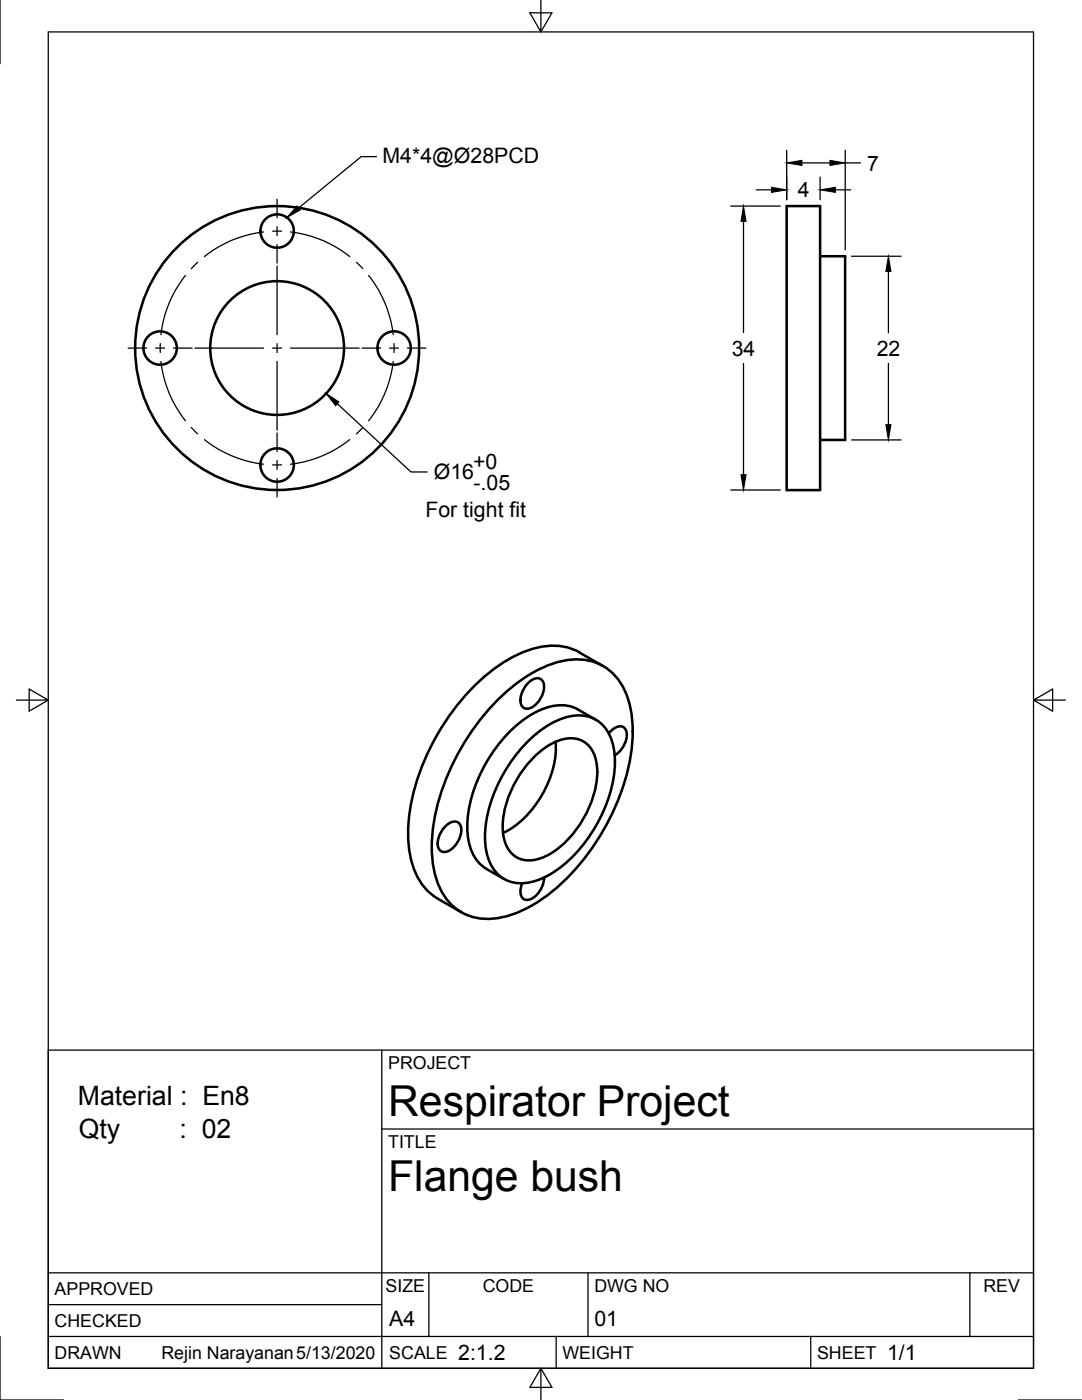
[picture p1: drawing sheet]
<svg xmlns="http://www.w3.org/2000/svg" width="216mm" height="279mm" viewBox="0 0 216 279" stroke-linecap="round" stroke-linejoin="round" font-family="sans-serif">
<!-- layer: Visible -->
<g fill="none" stroke="#000" stroke-width=".51">
<path d="M157 41.1h6.6v56.7h-6.6zM163.6 51.1h5v36.7h-5M99.9 139.1a26 26 0 0 1 13.3-7.4 10.4 10.4 0 0 1 11.8 6.9 26.1 26.1 0 0 1 .2 15.3 45.8 45.8 0 0 1-17.4 25.7 18.9 18.9 0 0 1-11.7 3.7 10.3 10.3 0 0 1-8.7-6.9 26.1 26.1 0 0 1-.2-15.3 47.4 47.4 0 0 1 12.7-22zM105.2 136.5a2.18 2.18 0 0 1 2.8-.9 2.99 2.99 0 0 1 .1 3.4 3.9 3.9 0 0 1-2.9 2.4 1.4 1.4 0 0 1-1.4-1.6 5.1 5.1 0 0 1 1.4-3.3zM120.3 132.9l-4.7-2.7a12.9 12.9 0 0 0-11.7 .2 37.2 37.2 0 0 0-15.3 14.1 41.6 41.6 0 0 0-7.1 22.8 14.6 14.6 0 0 0 4.7 11.2l5.9 3.6M104.7 148.6a16.7 16.7 0 0 1 10.4-5.8 6.7 6.7 0 0 1 6.9 4.9 19.4 19.4 0 0 1-.9 12.4 28.7 28.7 0 0 1-11.4 14.4 9.7 9.7 0 0 1-8.7 1.2 8 8 0 0 1-4.1-7.1 26.5 26.5 0 0 1 5.6-17.3zM106.6 151.1a11.5 11.5 0 0 1 7.6-3.8 5 5 0 0 1 4.7 4.3 16.8 16.8 0 0 1-2.5 11.8 17.3 17.3 0 0 1-9 8 5.1 5.1 0 0 1-6.8-3.9 16.8 16.8 0 0 1 2.5-11.8 21.8 21.8 0 0 1 3.5-4.6zM110.9 148a20.3 20.3 0 0 1-6.7 15.6l-2.3 1.8-1.5 .8M115.3 141.6l3.6 2M115.4 141.6a8.3 8.3 0 0 0-8 .3 26.6 26.6 0 0 0-12 13.6 21 21 0 0 0-1.6 13.4 7.5 7.5 0 0 0 3.3 4.5M121.5 146.4a2.73 2.73 0 0 1 2.7-1.4 2.06 2.06 0 0 1 .7 2.7l-.7 1.5-.7 .9-.8 .6M88.6 165.1a2.18 2.18 0 0 1 2.9-.9 2.99 2.99 0 0 1 0 3.4 3.9 3.9 0 0 1-2.8 2.4 1.4 1.4 0 0 1-1.4-1.7 5.1 5.1 0 0 1 1.3-3.2z"/>
<path d="M97 173.4l3.6 2M108.6 175.1a4.9 4.9 0 0 1-3 4.5 1.36 1.36 0 0 1-1.8-1.5l.4-1.8"/>
<circle cx="55.3" cy="46.1" r="3.3"/>
<circle cx="32" cy="69.5" r="3.3"/>
<circle cx="55.3" cy="69.5" r="13.3"/>
<circle cx="55.3" cy="69.5" r="28.3"/>
<circle cx="78.6" cy="69.5" r="3.3"/>
<circle cx="55.3" cy="92.8" r="3.3"/>
</g>
<!-- layer: Border -->
<path d="M0 0v12.7M9.6 6.4h196.6v266.7h-196.6zM107.9 0v6.4l-2.2-3.8h4.4l-2.2 3.8M3.3 139.7h6.3l-3.8-2.2v4.4l3.8-2.2M206.2 139.7l3.8 2.2v-4.4l-3.8 2.2h6.4M0 266.7v12.7h12.7M107.9 273.1l2.2 3.8h-4.4l2.2-3.8v6.3M203.2 279.4h12.7" fill="none" stroke="#000" stroke-width=".25"/>
<!-- layer: Titleblock -->
<path d="M9.6 209.6h196.6v63.5h-196.6zM76.2 209.6v63.5M76.2 225.3h130M9.6 254h196.6M85.6 254v12.7M117.3 254v12.7M193.5 254v12.7M9.6 266.7h196.6M9.6 260.4h66.6M111 266.7v6.4M161.8 266.7v6.4" fill="none" stroke="#000" stroke-width=".25"/>
<!-- layer: Center Lines -->
<g fill="none" stroke="#000" stroke-width=".25">
<path d="M55.3 39.8v3.7M37 55a22.9 22.9 0 0 0-4.9 11.8M39.4 52.3l-1.2 1.3M52.6 46.3a22.9 22.9 0 0 0-11.8 4.9M54.4 46.1h1.8M55.3 45.2v1.8M55.3 48.8v3.7M55.3 53.1v13.7M58 46.3a22.9 22.9 0 0 1 11.8 4.9M71.1 52.4l1.3 1.2M73.6 55a23.4 23.4 0 0 1 4.9 11.8M25.6 69.5h3.7"/>
<path d="M31.1 69.5h1.8M32 68.6v1.8M32.1 72.1a22.9 22.9 0 0 0 4.9 11.9M34.6 69.5h3.7M38.9 69.5h13.7M54.4 69.5h1.8M55.3 68.6v1.8M55.3 72.1v13.8M58 69.5h13.7M72.2 69.5h3.7M77.7 69.5h1.8M78.5 72.1a23.4 23.4 0 0 1-4.9 11.9"/>
<path d="M78.6 68.6v1.8M81.3 69.5h3.7M38.2 85.3l1.2 1.3M40.8 87.7a23.4 23.4 0 0 0 11.8 4.9M54.4 92.8h1.8M55.3 86.4v3.7M55.3 91.9v1.8M55.3 95.5v3.7M69.8 87.7a23.2 23.2 0 0 1-11.8 4.9M72.4 85.3l-1.3 1.3"/>
</g>
<!-- layer: Dimensions -->
<g fill="none" stroke="#000" stroke-width=".25">
<path d="M150.9 37.9h3M157 30v9.9M160 32.5h5.6M163.6 35.3v4.6M166.7 37.9h3M168.7 30v19.9M168.7 32.5h3M145.8 41.1h9.9M148.4 44.2v22.2M169.9 51.1h9.9M177.3 54.2v12.2M148.4 72.5v22.2"/>
<path d="M177.3 72.5v12.3M67.3 80.6l14.7 13.6h3.2M145.8 97.8h9.9M169.9 87.8h9.9"/>
</g>
<path d="M153.9 37.4l3.1 .5-3.1 .5zM157 32.5l3-.5v1zM165.6 32l3.1 .5-3.1 .5zM163.6 37.9l3.1-.5v1zM148.4 41.1l.5 3.1h-1.1zM177.3 51.1l.5 3.1h-1zM65.1 78.5l2.5 1.7-.6 .8zM147.8 94.7h1.1l-.5 3.1zM176.8 84.8h1l-.5 3z" fill="#000" stroke="#000" stroke-width=".2"/>
<!-- layer: Annotations -->
<path d="M59.3 41.1l.6 .8-2.7 1.5z" fill="#000" stroke="#000" stroke-width=".2"/>
<path d="M75.1 31.3h-3l-12.5 10.2" fill="none" stroke="#000" stroke-width=".25"/>
<g font-size="8.5">
<text x="77.4" y="222.8">Respirator Project</text>
<text x="77.4" y="237.8">Flange bush</text>
</g>
<g font-size="5.3">
<text x="15.5" y="220.6">Material : En8</text>
<text x="15.7" y="227">Qty</text>
<text x="35.8" y="227">: 02</text>
</g>
<g font-size="4.3">
<text x="76.3" y="32.4">M4*4@Ø28PCD</text>
<text x="173" y="34">7</text>
<text x="159.2" y="39.4">4</text>
<text x="146" y="71">34</text>
<text x="174.9" y="71">22</text>
<text x="86.6" y="95.7">Ø16</text>
<text x="94.4" y="93.6">+0</text>
<text x="94.5" y="97.7">-.05</text>
<text x="84.9" y="103.1">For tight fit</text>
<text x="77.7" y="264.5">A4</text>
<text x="118.6" y="264.5">01</text>
<text x="91.4" y="271.4">2:1.2</text>
<text x="177" y="271.4">1/1</text>
</g>
<g font-size="3.5">
<text x="77.4" y="213.4">PROJECT</text>
<text x="77.4" y="229.1">TITLE</text>
<text x="76.9" y="257.8">SIZE</text>
<text x="96.3" y="257.8">CODE</text>
<text x="118.6" y="257.8">DWG NO</text>
<text x="196.2" y="257.8">REV</text>
<text x="10.9" y="258.5">APPROVED</text>
<text x="10.9" y="264.8">CHECKED</text>
<text x="10.9" y="271.2">DRAWN</text>
<text x="32.2" y="271.2">Rejin Narayanan5/13/2020</text>
<text x="77.7" y="271.2">SCALE</text>
<text x="112.2" y="271.2">WEIGHT</text>
<text x="163" y="271.2">SHEET</text>
</g>
</svg>
